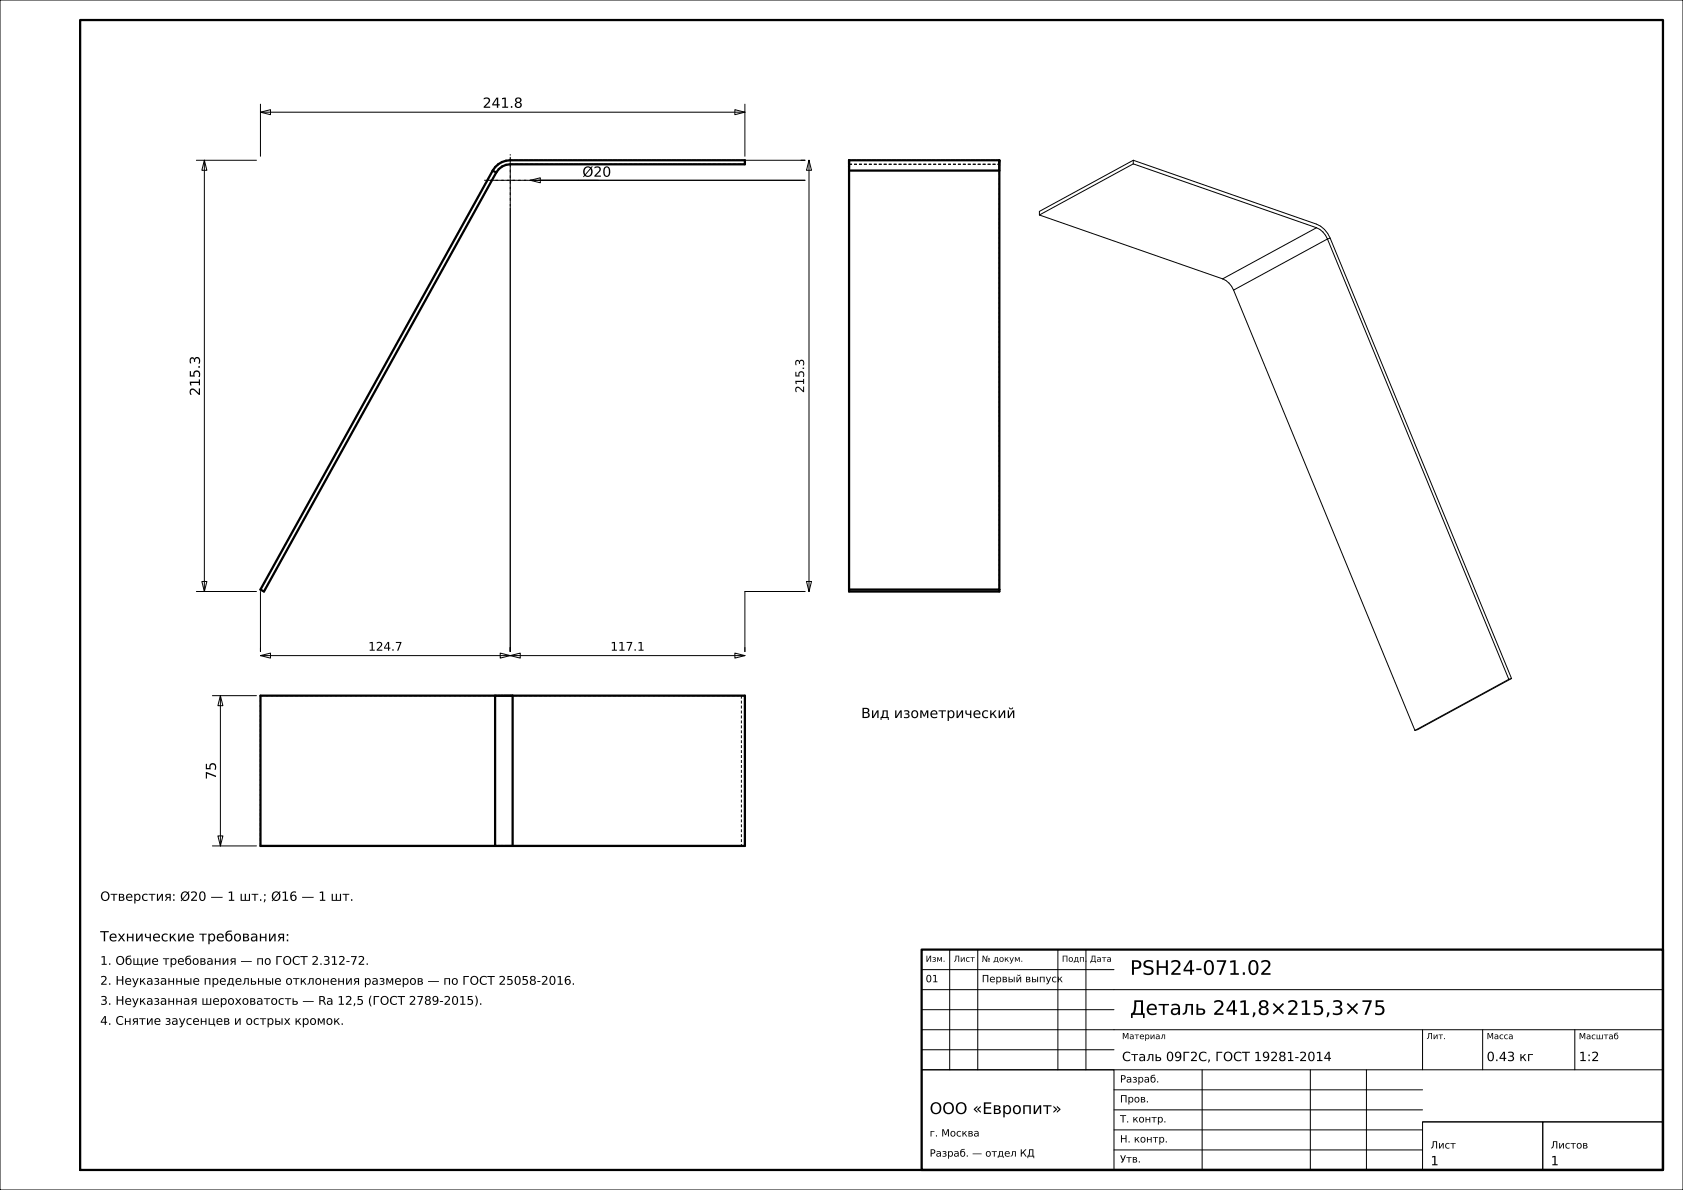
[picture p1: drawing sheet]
<svg xmlns="http://www.w3.org/2000/svg" width="420mm" height="297mm" viewBox="0 0 420 297" stroke-linecap="round" stroke-linejoin="round" font-family="sans-serif">
<g fill="none" stroke="#000" stroke-width=".25">
<path d="M0 0h420v297h-420zM49 40h15M51 40l.6 2.5h-1.2zM51 40v107.6M65 28l2.5-.6v1.2zM65 26v13M65 28h120.9M183.4 27.4l2.5 .6-2.5 .6zM185.9 26v13M185.9 40h15M201.9 40l.6 2.5h-1.2zM201.9 40v107.6"/>
<path d="M282.8 40l45.7 15.9a6.2 6.2 0 0 1 3.5 3.5M282.8 40v.9M282.8 40l-23.4 12.8v.9M127.3 51v111.6M132.3 45l2.5-.6v1.2zM132.3 45h68.6M259.4 53.7l45.7 15.9M282.8 40.9l45.7 15.9M282.8 40.9l-23.4 12.8M328.5 56.8a4.9 4.9 0 0 1 2.8 2.8M328.5 56.8l-23.4 12.8M331.3 59.6l45.2 109.9"/>
<path d="M331.3 59.6l-23.5 12.8M332 59.4l45.2 109.9M332 59.4l-.7 .2M305.1 69.6a4.9 4.9 0 0 1 2.7 2.8M307.8 72.4l45.3 109.9M49 147.6h15M50.4 145.1h1.2l-.6 2.5zM65 147.6v15M200.9 147.6h-15v15M201.3 145.1h1.2l-.6 2.5zM53 173.6h11M55 173.6l.6 2.5h-1.2z"/>
<path d="M55 173.6v37.5M65 163.6l2.5-.6v1.3zM65 163.6h120.9M124.8 163l2.5 .6-2.5 .7zM127.3 163.6l2.5-.6v1.3zM183.4 163l2.5 .6-2.5 .7zM376.5 169.5l-23.4 12.8M377.2 169.3l-.7 .2M377.2 169.3l-23.4 12.8-.7 .2M53 211.1h11M54.4 208.6h1.2l-.6 2.5zM237 237v30"/>
<path d="M244 237v30M264 237v30M271 237v30M230 257h185M230 252h48M230 247h185M230 242h48M355 257v10M370 257v10M393 257v10M230 267h48v25h-48zM230 267h185"/>
<path d="M230 262h48M278 277h77M278 272h77M300 267v25M327 267v25M341 267v25M278 287h77M278 282h77M355 280h30v12h-30zM355 280h60M385 280h30v12h-30z"/>
</g>
<path d="M20 5h395v287h-395zM211.9 40h37.5v107.6h-37.5zM123 42.6a5 5 0 0 1 4.3-2.6h58.6v1h-58.6a4 4 0 0 0-3.5 2.1M123 42.6l-58 104.5 .9 .5 57.9-104.5M123 42.6l.8 .5M211.9 42.6h37.5M211.9 147.1h37.5M65 173.6h120.9v37.5h-120.9zM123.6 173.6v37.5M127.9 173.6v37.5M230 237h185v55h-185z" fill="none" stroke="#000" stroke-width=".56"/>
<g fill="none" stroke="#000" stroke-width=".25" stroke-dasharray=".7 .5" stroke-linecap="butt">
<path d="M127.3 40l-1 .1M185.9 40h-58.6M211.9 40v1M249.4 40h-37.5M123 42.6l-58 104.5M123.6 41.7l-.6 .9M123.8 43.1l.7-.9M124.4 41l-.8 .7M124.5 42.2l.8-.6M125.3 40.4l-.9 .6M125.3 41.6l1-.5M126.3 40.1l-1 .3"/>
<path d="M126.3 41.1l1-.1M127.3 41h58.6M185.9 41v-1M211.9 43.1v-.3M211.9 42.8v-.2M211.9 42.6v-.3M211.9 42.3v-.2M211.9 42.1v-.2M211.9 41.9v-.2M211.9 41.7v-.1M211.9 41.6v-.2M211.9 41.4v-.1"/>
<path d="M211.9 41.3v-.1M211.9 41.2v-.1M211.9 41.1v-.1M211.9 41h37.5M211.9 43.1v-.5M211.9 41v-1M249.4 41v.1M249.4 41.1v.1M249.4 41.2v.1M249.4 41.3v.1M249.4 41.4v.2M249.4 41.6v.1"/>
<path d="M249.4 41.7v.2M249.4 41.9v.2M249.4 42.1v.2M249.4 42.3v.3M249.4 42.6v.2M249.4 42.8v.3M249.4 42.6v.5M249.4 41v-1M249.4 43.1v104.5M65 147.1l.9 .5M65.9 147.6l57.9-104.5M211.9 147.6v-104.5"/>
<path d="M65 173.6h58.6M123.6 173.6h.3M123.9 173.6h.3M124.2 173.6h.3M124.5 173.6h.3M124.8 173.6h.2M125 173.6h.3M125.3 173.6h.3M125.6 173.6h.2M125.8 173.6h.3M126.1 173.6h.2M126.3 173.6h.2"/>
<path d="M126.5 173.6h.2M126.7 173.6h.2M126.9 173.6h.2M127.1 173.6h57.9M127.9 173.6h-.8M185 173.6v37.5M185.9 173.6h-.9M65 211.1v-37.5M123.6 211.1h-58.6M123.9 211.1h-.3M124.2 211.1h-.3M124.5 211.1h-.3"/>
<path d="M124.8 211.1h-.3M125 211.1h-.2M125.3 211.1h-.3M125.6 211.1h-.3M125.8 211.1h-.2M126.1 211.1h-.3M126.3 211.1h-.2M126.5 211.1h-.2M126.7 211.1h-.2M126.9 211.1h-.2M127.1 211.1h-.2M127.1 211.1h.8"/>
<path d="M185 211.1h-57.9M185.9 211.1h-.9"/>
</g>
<path d="M120.8 45h13M121.8 45h11M127.3 50.5v-11M127.3 51.5v-13" fill="none" stroke="#000" stroke-width=".25" stroke-dasharray="1.1 .4" stroke-linecap="butt"/>
<g font-size="5">
<text x="282" y="243.3">PSH24-071.02</text>
<text x="282" y="253.3">Деталь 241,8×215,3×75</text>
</g>
<text font-size="4" x="232" y="278">ООО «Европит»</text>
<g font-size="3.5">
<text x="120.4" y="26.9">241.8</text>
<text x="145.3" y="44.1">Ø20</text>
<text x="49.9" y="98.8" transform="rotate(-90 49.9 98.8)">215.3</text>
<text x="214.9" y="179.2">Вид изометрический</text>
<text x="53.9" y="194.6" transform="rotate(-90 53.9 194.6)">75</text>
<text x="25" y="234.9">Технические требования:</text>
</g>
<g font-size="3.2">
<text x="25" y="224.8">Отверстия: Ø20 — 1 шт.; Ø16 — 1 шт.</text>
<text x="280" y="264.8">Сталь 09Г2С, ГОСТ 19281-2014</text>
<text x="371" y="264.8">0.43 кг</text>
<text x="394" y="264.8">1:2</text>
<text x="357" y="290.8">1</text>
<text x="387" y="290.8">1</text>
</g>
<g font-size="3">
<text x="200.7" y="98.1" transform="rotate(-90 200.7 98.1)">215.3</text>
<text x="91.9" y="162.4">124.7</text>
<text x="152.3" y="162.4">117.1</text>
<text x="25" y="240.8">1. Общие требования — по ГОСТ 2.312-72.</text>
<text x="25" y="245.8">2. Неуказанные предельные отклонения размеров — по ГОСТ 25058-2016.</text>
<text x="25" y="250.8">3. Неуказанная шероховатость — Ra 12,5 (ГОСТ 2789-2015).</text>
<text x="25" y="255.8">4. Снятие заусенцев и острых кромок.</text>
</g>
<g font-size="2.5">
<text x="231" y="245.1">01</text>
<text x="245" y="245.1">Первый выпуск</text>
<text x="279.5" y="270.2">Разраб.</text>
<text x="279.5" y="275.1">Пров.</text>
<text x="279.5" y="280.1">Т. контр.</text>
<text x="232" y="283.6">г. Москва</text>
<text x="279.5" y="285.1">Н. контр.</text>
<text x="357" y="286.6">Лист</text>
<text x="387" y="286.6">Листов</text>
<text x="232" y="288.7">Разраб. — отдел КД</text>
<text x="279.5" y="290.1">Утв.</text>
</g>
<g font-size="2.1">
<text x="231" y="240">Изм.</text>
<text x="238" y="240">Лист</text>
<text x="245" y="240">№ докум.</text>
<text x="265" y="240">Подп.</text>
<text x="272" y="240">Дата</text>
<text x="280" y="259.3">Материал</text>
<text x="356" y="259.3">Лит.</text>
<text x="371" y="259.3">Масса</text>
<text x="394" y="259.4">Масштаб</text>
</g>
</svg>
